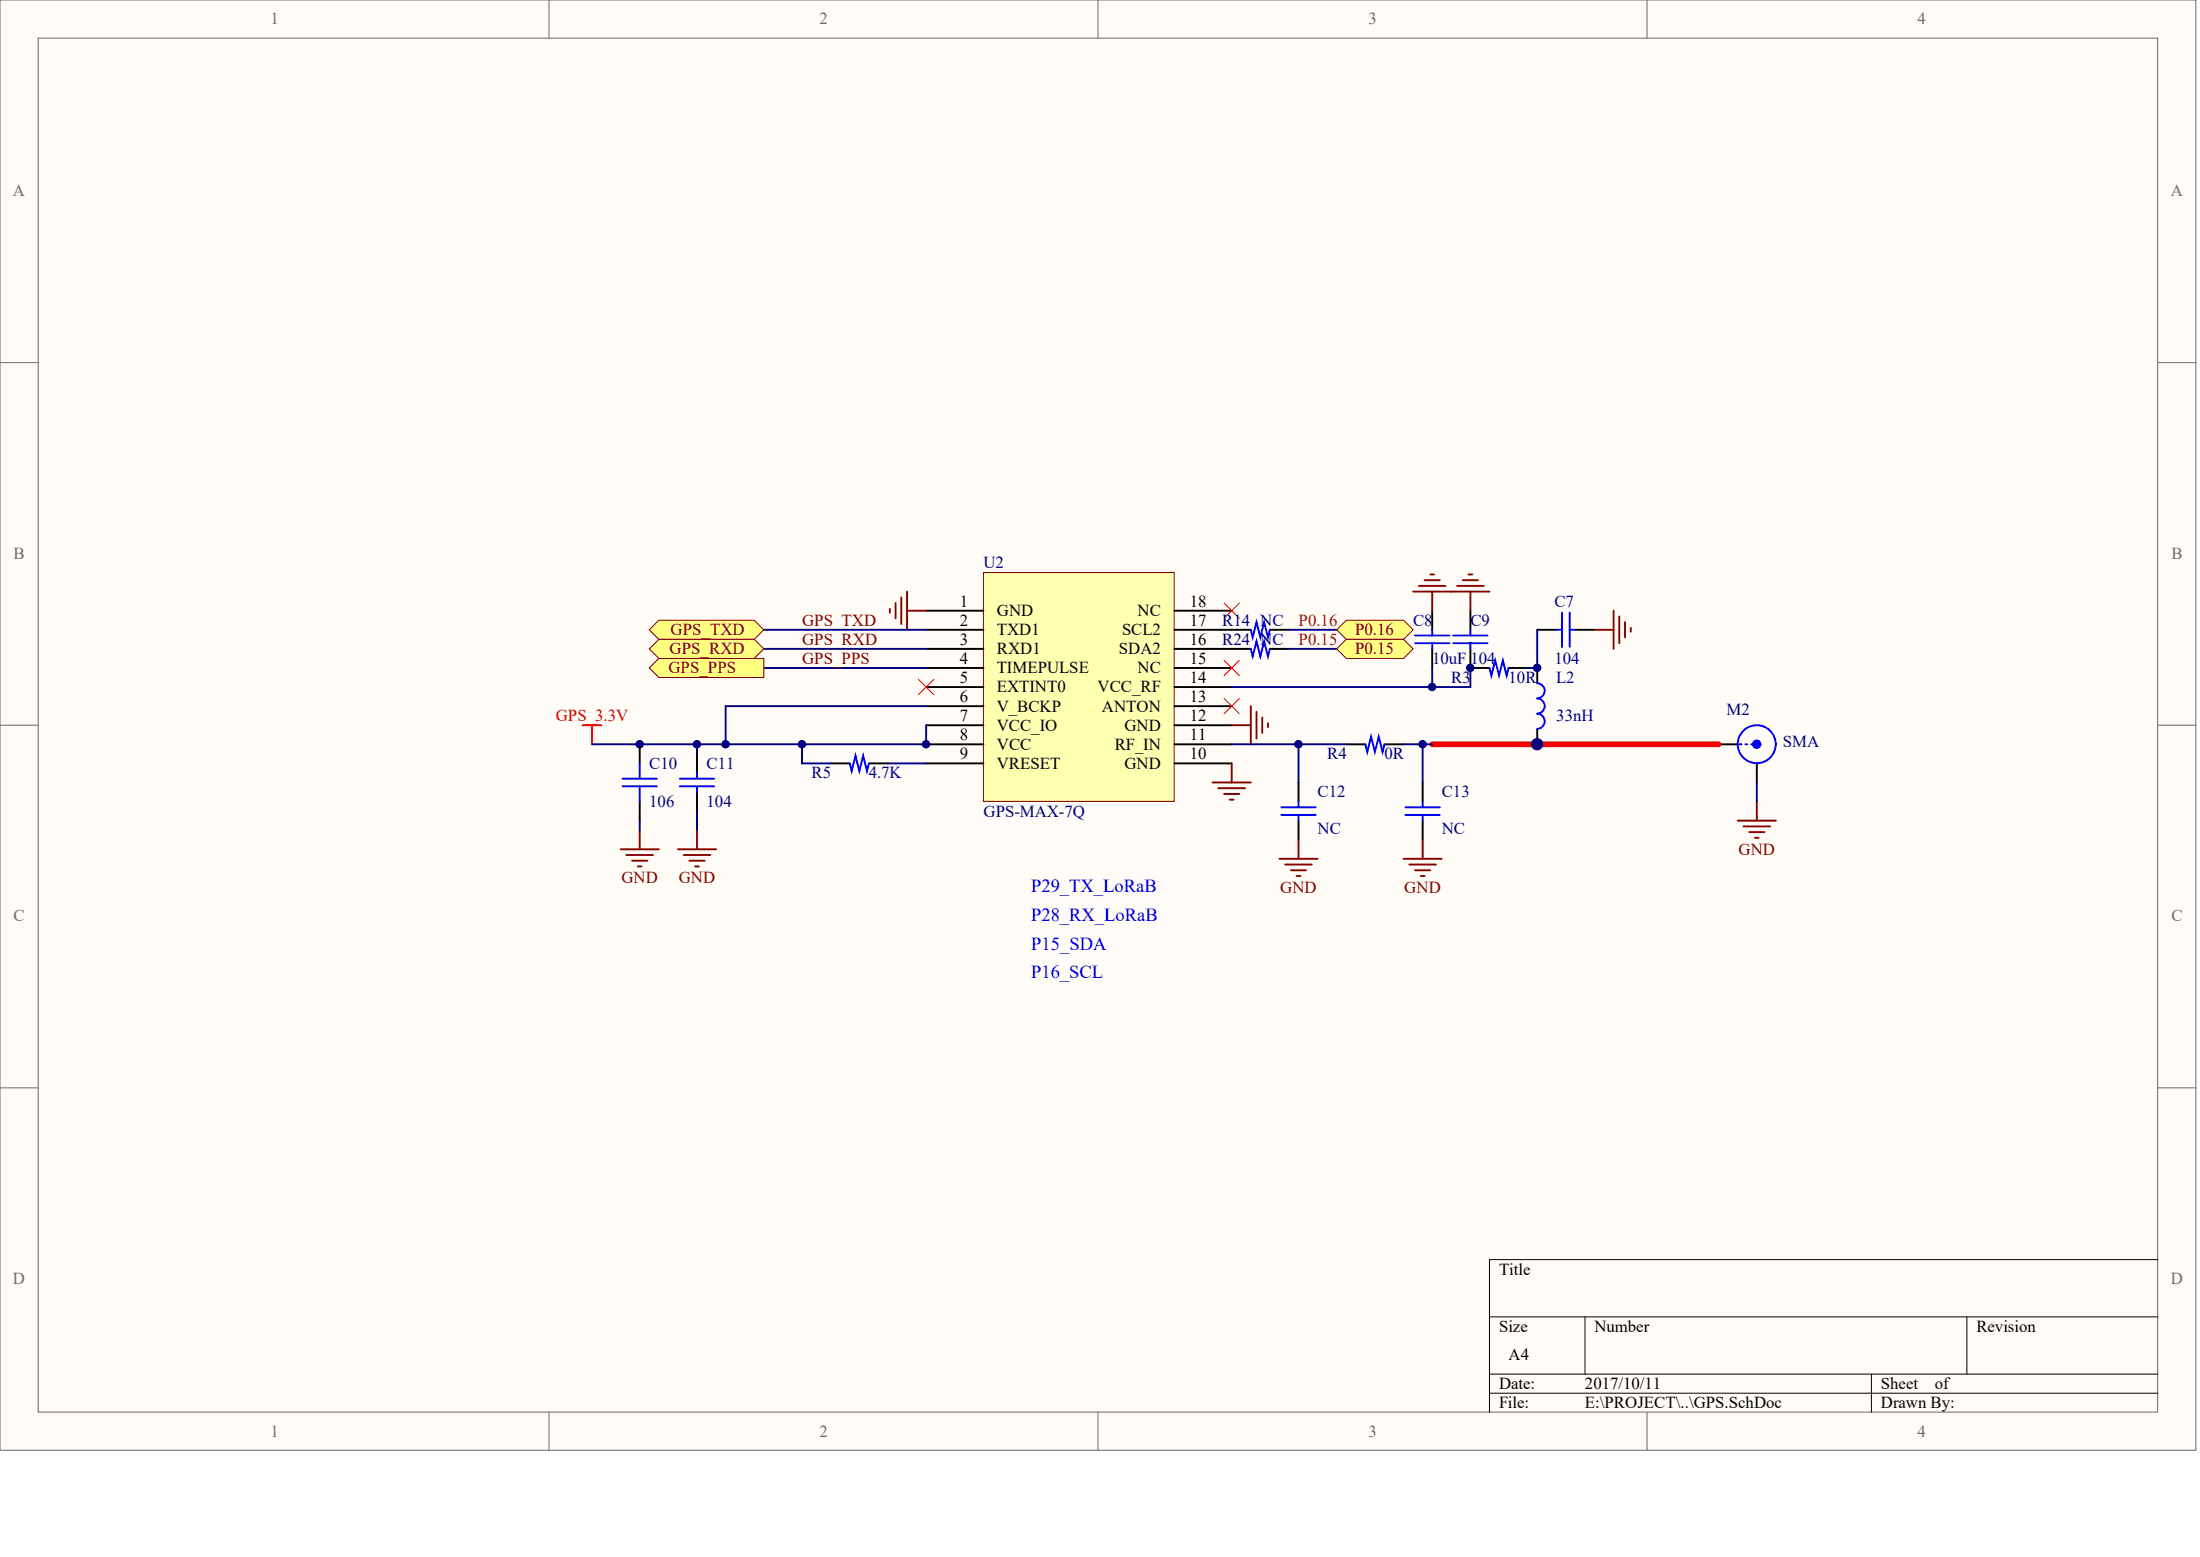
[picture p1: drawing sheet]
<svg xmlns="http://www.w3.org/2000/svg" width="840mm" height="594mm" viewBox="0 0 840 594" stroke-linecap="round" stroke-linejoin="round" font-family="sans-serif">
<g fill="#fffcf8" stroke="#696969" stroke-width=".38">
<path d="M0 0h838v553.4h-838z"/>
<path d="M14.6 14.6h808.8v524.2h-808.8z"/>
</g>
<path d="M209.5 0v14.6M419 0v14.6M628.6 0v14.6M0 138.4h14.6M823.5 138.4h14.6M0 276.7h14.6M823.5 276.7h14.6M0 415.1h14.6M823.5 415.1h14.6M209.5 538.9v14.5M419 538.9v14.5M628.6 538.9v14.5" fill="none" stroke="#696969" stroke-width=".38"/>
<path d="M823.5 480.6h-255.1v58.3M568.4 502.5h255.1M604.9 502.5v21.8M750.6 502.5v21.8M568.4 524.3h255.1M568.4 531.6h255.1M714.2 524.3v14.6" fill="none" stroke="#000" stroke-width=".38"/>
<path d="M655.9 284h7.3M670.5 291.3v7.3" fill="none" stroke="#000" stroke-width=".73"/>
<circle cx="670.4" cy="284" r="1.42" fill="#00f" stroke="#00f" stroke-width=".73"/>
<g fill="none" stroke="#00f" stroke-width=".73">
<path d="M663.9 284h.7M666.1 284h.7M668.3 284h.7"/>
<circle cx="670.4" cy="284" r="7.2"/>
</g>
<path d="M663.2 313.1h14.6M665.4 315.3h10.2M667.6 317.5h5.8M669.7 319.7h1.5M670.5 305.8v7.3" fill="none" stroke="#800000" stroke-width=".73"/>
<path d="M670.5 298.6v7.2" fill="none" stroke="#000080" stroke-width=".73"/>
<path d="M375.3 218.5h72.8v87.3h-72.8z" fill="#ffffb0" stroke="#800000" stroke-width=".38"/>
<g fill="none" stroke="#000" stroke-width=".73">
<path d="M353.5 233h21.8M448.2 233h21.9M546.6 233v7.3M561.2 233v7.3M353.5 240.3h21.8M353.5 247.6h21.8M353.5 254.9h21.8M448.2 240.3h21.9M448.2 247.6h21.9M448.2 254.9h21.9M546.6 247.6v7.3M561.2 247.6v7.3h7.2"/>
<path d="M575.7 254.9h7.3M586.7 240.3h7.3M586.7 254.9v5.8M601.2 240.3h7.3M353.5 262.1h21.8M353.5 269.4h21.8M353.5 276.7h21.8M448.2 262.1h21.9M448.2 269.4h21.9M448.2 276.7h21.9M586.7 278.2v5.8M244.1 284v7.3"/>
<path d="M266 287.6v7.3M317 291.3h7.3M331.6 291.3h7.3M353.5 284h21.8M353.5 291.3h21.8M448.2 284h21.9M448.2 291.3h21.9M495.6 298.6v7.2M513.8 284h7.3M528.4 284h7.3M542.9 298.6v7.2M244.1 305.8v7.3"/>
<path d="M266 302.2v7.3M495.6 313.1v7.3M542.9 313.1v7.3"/>
</g>
<g fill="none" stroke="#800000" stroke-width=".73">
<path d="M545.9 219.2h1.4M339.6 232.3v1.4M341.8 230.1v5.8M344 227.9v10.2M346.2 225.7v14.6M346.2 233h7.3M539.3 225.7h14.6M541.5 223.6h10.2M543.7 221.4h5.8M546.6 225.7v7.3M615.8 233v14.6M618 235.2v10.2"/>
<path d="M620.2 237.4v5.8M622.4 239.6v1.4M608.5 240.3h7.3M470.1 276.7h7.3M477.4 269.4v14.6M479.5 271.6v10.2M481.7 273.8v5.8M483.9 276v1.4M462.8 298.6h14.6M470.1 291.3v7.3M244.1 316.8v7.2M266 316.8v7.2"/>
<path d="M465 300.7h10.2M467.1 302.9h5.9M469.3 305.1h1.5M236.9 324h14.5M239 326.2h10.2M241.2 328.4h5.9M243.4 330.6h1.5M258.7 324h14.6M260.9 326.2h10.2M263.1 328.4h5.8M265.3 330.6h1.4M488.3 327.7h14.6"/>
<path d="M490.5 329.9h10.2M492.7 332.1h5.8M494.8 334.2h1.5M495.6 320.4v7.3M535.7 327.7h14.5M537.8 329.9h10.2M540 332.1h5.9M542.2 334.2h1.5M542.9 320.4v7.3"/>
</g>
<g fill="none" stroke="#00f" stroke-width=".73">
<path d="M596.1 233.7v13.2M599.1 233.7v13.2M540 242.5h13.1M540 245.4h13.1M546.6 240.3v2.2M546.6 245.4v2.2M554.6 242.5h13.1M554.6 245.4h13.1M561.2 240.3v2.2M561.2 245.4v2.2M568.4 254.9l.8 2.9 1.4-5.8 1.5 5.8 1.5-5.8 1.4 5.8 .7-2.9M594 240.3h2.1"/>
<path d="M599.1 240.3h2.1M586.7 260.7a2.88 2.88 0 0 1 2.8 2.9 2.88 2.88 0 0 1-2.8 2.8 2.91 2.91 0 0 1 2.8 3 2.91 2.91 0 0 1-2.8 2.9 2.91 2.91 0 0 1 2.8 2.9 2.91 2.91 0 0 1-2.8 2.9M237.6 297.1h13.1M244.1 291.3v5.8M259.4 297.1h13.2M266 294.9v2.2M324.3 291.3l.7 2.9 1.5-5.8 1.5 5.8 1.4-5.8 1.5 5.8 .7-2.9M521.1 284l.7 2.9 1.5-5.8 1.4 5.8 1.5-5.8 1.4 5.8 .8-2.9M237.6 300h13.1M244.1 300v5.8M259.4 300h13.2M266 300v2.2"/>
<path d="M489 308h13.1M489 310.9h13.1M495.6 305.8v2.2M495.6 310.9v2.2M536.4 308h13.1M536.4 310.9h13.1M542.9 305.8v2.2M542.9 310.9v2.2"/>
</g>
<path d="M467.1 230.1l5.9 5.8M473 230.1l-5.9 5.8M350.5 259.2l5.9 5.9M356.4 259.2l-5.9 5.9M467.1 252l5.9 5.8M473 252l-5.9 5.8M467.1 266.5l5.9 5.8M473 266.5l-5.9 5.8" fill="none" stroke="#f00" stroke-width=".38"/>
<path d="M222.3 276.7h7.3M225.9 276.7v7.3" fill="none" stroke="#f00" stroke-width=".73"/>
<g fill="none" stroke="#000080" stroke-width=".73">
<path d="M291.5 254.9h62M546.6 254.9v7.2M353.5 269.4h-76.6v14.6M353.5 276.7v7.3h-127.6M266 284v3.6M306.1 284v7.3h10.9M338.9 291.3h14.6M470.1 284h43.7M495.6 284v14.6M535.7 284h10.9M542.9 284v14.6M244.1 313.1v3.7"/>
<path d="M266 309.5v7.3"/>
</g>
<path d="M546.6 284h109.3" fill="none" stroke="#f00" stroke-width="2.2"/>
<path d="M247.8 254.9l3.6-3.7h40.1v7.3h-40.1z" fill-rule="evenodd" fill="#ffff80" stroke="#800000" stroke-width=".38"/>
<path d="M470.1 240.3h7.3M470.1 247.6h7.3M484.6 240.3h7.3M484.6 247.6h7.3" fill="none" stroke="#000" stroke-width=".73"/>
<path d="M477.4 240.3l.7 2.9 1.4-5.8 1.5 5.8 1.5-5.8 1.4 5.8 .7-2.9M477.4 247.6l.7 2.9 1.4-5.8 1.5 5.8 1.5-5.8 1.4 5.8 .7-2.9" fill="none" stroke="#00f" stroke-width=".73"/>
<path d="M491.9 240.3h18.2M491.9 247.6h18.2M561.2 254.9v7.2h-91.1" fill="none" stroke="#000080" stroke-width=".73"/>
<path d="M560.4 219.2h1.5M553.9 225.7h14.5M556.1 223.6h10.2M558.2 221.4h5.9M561.2 225.7v7.3" fill="none" stroke="#800000" stroke-width=".73"/>
<g fill="#ffff80" stroke="#800000" stroke-width=".38">
<path d="M510.1 240.3l3.7-3.6h21.9l3.6 3.6-3.6 3.6h-21.9z" fill-rule="evenodd"/>
<path d="M510.1 247.6l3.7-3.7h21.9l3.6 3.7-3.6 3.6h-21.9z" fill-rule="evenodd"/>
</g>
<path d="M291.5 240.3h62M291.5 247.6h62M586.7 240.3v14.6h-3.7" fill="none" stroke="#000080" stroke-width=".73"/>
<g fill="#ffff80" stroke="#800000" stroke-width=".38">
<path d="M247.8 240.3l3.6-3.6h36.5l3.6 3.6-3.6 3.6h-36.5z" fill-rule="evenodd"/>
<path d="M247.8 247.6l3.6-3.7h36.5l3.6 3.7-3.6 3.6h-36.5z" fill-rule="evenodd"/>
</g>
<g fill="#000080" stroke="#000080" stroke-width=".38">
<circle cx="244.1" cy="284" r="1.42"/>
<circle cx="266" cy="284" r="1.42"/>
<circle cx="276.9" cy="284" r="1.42"/>
<circle cx="306.1" cy="284" r="1.42"/>
<circle cx="353.4" cy="284" r="1.42"/>
<circle cx="495.5" cy="284" r="1.42"/>
<circle cx="542.9" cy="284" r="1.42"/>
<circle cx="546.5" cy="262.1" r="1.42"/>
<circle cx="561.1" cy="254.8" r="1.42"/>
<circle cx="586.6" cy="284" r="2.15"/>
<circle cx="586.6" cy="254.8" r="1.42"/>
</g>
<g font-size="7.1" fill="#00f">
<text x="393.5" y="340.5">P29_TX_LoRaB</text>
<text x="393.5" y="351.5">P28_RX_LoRaB</text>
<text x="393.5" y="362.4">P15_SDA</text>
<text x="393.5" y="373.3">P16_SCL</text>
</g>
<g font-size="6.4" fill="#696969">
<text x="103.2" y="9.3">1</text>
<text x="312.7" y="9.3">2</text>
<text x="522.2" y="9.3">3</text>
<text x="731.8" y="9.3">4</text>
<text x="5" y="74.9">A</text>
<text x="828.5" y="74.9">A</text>
<text x="5.2" y="213.2">B</text>
<text x="828.7" y="213.2">B</text>
<text x="5.2" y="351.6">C</text>
<text x="828.7" y="351.6">C</text>
<text x="5" y="490">D</text>
<text x="828.5" y="490">D</text>
<text x="103.2" y="548.2">1</text>
<text x="312.7" y="548.2">2</text>
<text x="522.2" y="548.2">3</text>
<text x="731.8" y="548.2">4</text>
</g>
<g font-size="6.4" fill="#000080">
<text x="375.3" y="216.9">U2</text>
<text x="593.2" y="231.4">C7</text>
<text x="466.4" y="238.7">R14 NC</text>
<text x="539.3" y="238.7">C8</text>
<text x="561.2" y="238.7">C9</text>
<text x="466.4" y="246">R24 NC</text>
<text x="546.6" y="253.3">10uF</text>
<text x="561.2" y="253.3">104</text>
<text x="593.2" y="253.3">104</text>
<text x="553.9" y="260.6">R3</text>
<text x="575.7" y="260.6">10R</text>
<text x="594" y="260.6">L2</text>
<text x="594" y="275.1">33nH</text>
<text x="658.9" y="272.8">M2</text>
<text x="680.4" y="285">SMA</text>
<text x="247.8" y="293.3">C10</text>
<text x="269.6" y="293.3">C11</text>
<text x="506.5" y="289.7">R4</text>
<text x="528.4" y="289.7">0R</text>
<text x="309.7" y="297">R5</text>
<text x="331.6" y="297">4.7K</text>
<text x="502.9" y="304.3">C12</text>
<text x="550.2" y="304.3">C13</text>
<text x="247.8" y="307.9">106</text>
<text x="269.6" y="307.9">104</text>
<text x="375.3" y="311.5">GPS-MAX-7Q</text>
<text x="502.9" y="318.1">NC</text>
<text x="550.2" y="318.1">NC</text>
</g>
<g font-size="6.4">
<text x="366.3" y="231.4">1</text>
<text x="454" y="231.4">18</text>
<text x="366.3" y="238.7">2</text>
<text x="380.4" y="235.1">GND</text>
<text x="434.1" y="235.1">NC</text>
<text x="454" y="238.7">17</text>
<text x="380.4" y="242.4">TXD1</text>
<text x="428.2" y="242.4">SCL2</text>
<text x="366.3" y="246">3</text>
<text x="380.4" y="249.7">RXD1</text>
<text x="427" y="249.7">SDA2</text>
<text x="454" y="246">16</text>
<text x="366.3" y="253.3">4</text>
<text x="380.4" y="256.9">TIMEPULSE</text>
<text x="434.1" y="256.9">NC</text>
<text x="454" y="253.3">15</text>
<text x="366.3" y="260.6">5</text>
<text x="454" y="260.6">14</text>
<text x="366.3" y="267.9">6</text>
<text x="380.4" y="264.2">EXTINT0</text>
<text x="418.9" y="264.2">VCC_RF</text>
<text x="454" y="267.9">13</text>
<text x="366.3" y="275.1">7</text>
<text x="380.4" y="271.5">V_BCKP</text>
<text x="420.5" y="271.5">ANTON</text>
<text x="454" y="275.1">12</text>
<text x="380.4" y="278.8">VCC_IO</text>
<text x="429.1" y="278.8">GND</text>
<text x="366.3" y="282.4">8</text>
<text x="380.4" y="286.1">VCC</text>
<text x="425.5" y="286.1">RF_IN</text>
<text x="454" y="282.4">11</text>
<text x="366.3" y="289.7">9</text>
<text x="380.4" y="293.3">VRESET</text>
<text x="429.1" y="293.3">GND</text>
<text x="454" y="289.7">10</text>
<text x="572.1" y="486.3">Title</text>
<text x="572.1" y="508.2">Size</text>
<text x="608.5" y="508.2">Number</text>
<text x="754.3" y="508.2">Revision</text>
<text x="575.7" y="519.1">A4</text>
<text x="572.1" y="530">Date:</text>
<text x="604.9" y="530">2017/10/11</text>
<text x="717.8" y="530">Sheet</text>
<text x="738.4" y="530">of</text>
<text x="572.1" y="537.3">File:</text>
<text x="604.9" y="537.3">E:\PROJECT\..\GPS.SchDoc</text>
<text x="717.8" y="537.3">Drawn By:</text>
</g>
<g font-size="6.4" fill="#800000">
<text x="306.1" y="238.7">GPS_TXD</text>
<text x="255.9" y="242.4">GPS_TXD</text>
<text x="517.1" y="242.4">P0.16</text>
<text x="255.5" y="249.7">GPS_RXD</text>
<text x="306.1" y="246">GPS_RXD</text>
<text x="517.1" y="249.7">P0.15</text>
<text x="255.1" y="256.9">GPS_PPS</text>
<text x="306.1" y="253.3">GPS_PPS</text>
<text x="663.5" y="326.1">GND</text>
<text x="237.1" y="337">GND</text>
<text x="259" y="337">GND</text>
<text x="488.6" y="340.7">GND</text>
<text x="535.9" y="340.7">GND</text>
</g>
<g font-size="6.4" fill="#bf0000">
<text x="495.6" y="238.7">P0.16</text>
<text x="495.6" y="246">P0.15</text>
</g>
<text font-size="6.4" fill="#f00" x="212.1" y="275.1">GPS_3.3V</text>
</svg>
